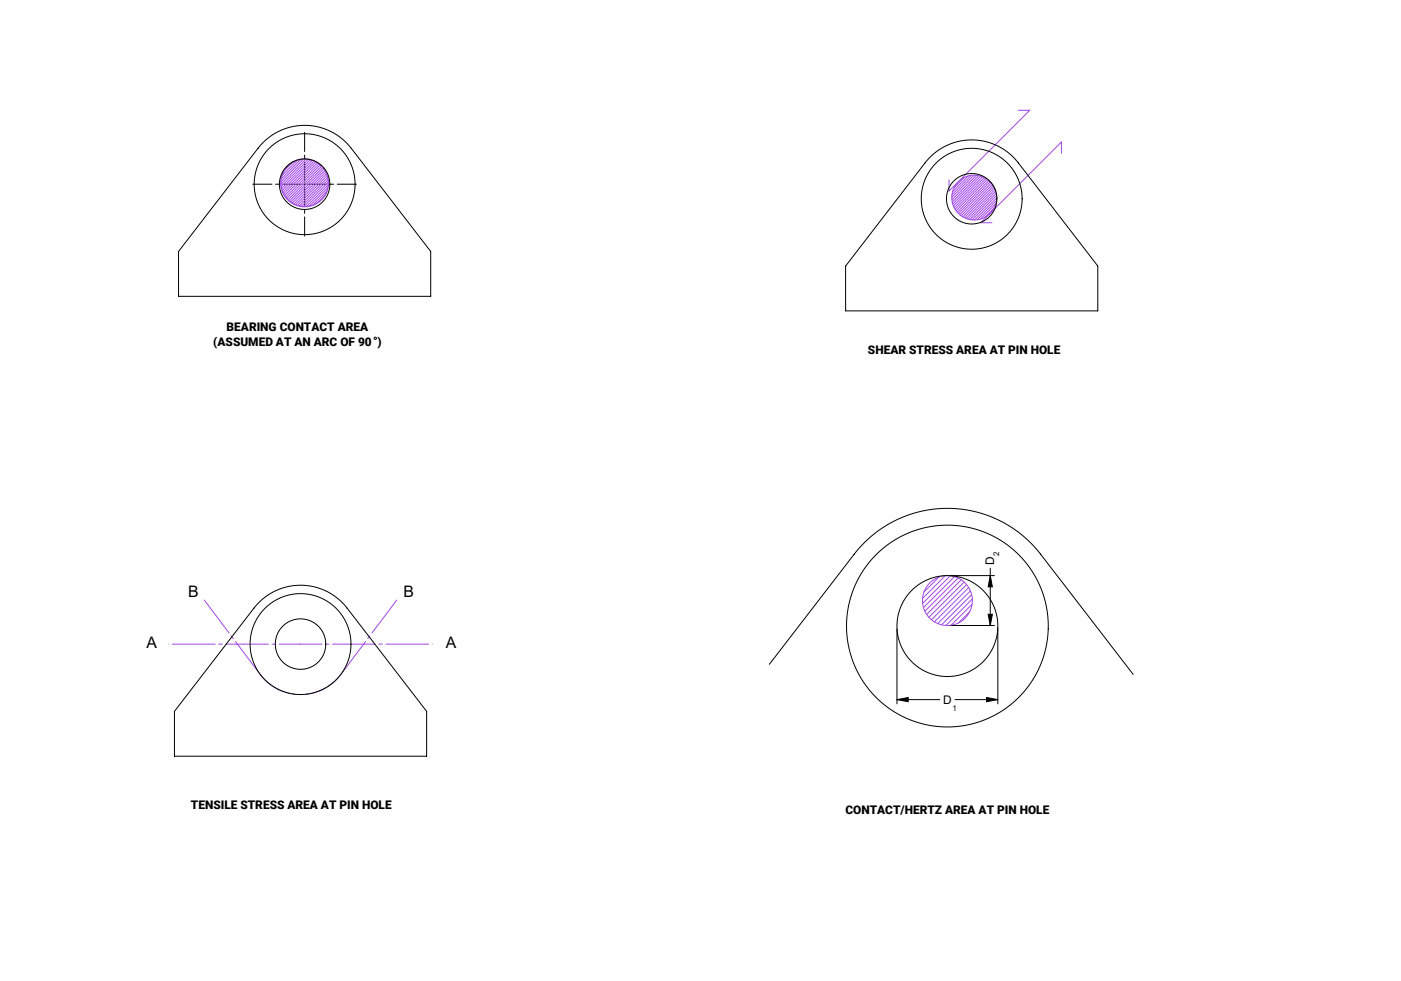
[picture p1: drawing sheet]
<svg xmlns="http://www.w3.org/2000/svg" width="500mm" height="350mm" viewBox="0 0 500 350" stroke-linecap="round" stroke-linejoin="round" font-family="sans-serif">
<g fill="none" stroke="#000" stroke-width=".36">
<path d="M93.9 50.9a21 21 0 0 1 31.5 2l28.3 36.8v16h-90v-16zM331.9 56.1a21 21 0 0 1 31.5 2l28.4 36.8v16h-90v-16zM108.2 65.7h1M108.7 65.2v1M92.4 215a21 21 0 0 1 31.5 2l28.4 36.8v16h-90v-16zM339.1 205.4h15.8M352.7 219.2h1.5l-.8 4zM353.4 202.7v20.5M353.4 205.4l.8 4h-1.5zM274.6 237l30.2-39.3a42 42 0 0 1 66.6 0l33 42.9M320.1 224.4v26.7M339.1 223.2h15.8"/>
<path d="M356.1 224.4v26.7M320.1 249.6l4-.7v1.5zM320.1 249.6h15.3M340.8 249.6h15.3M352.1 248.9l4 .7-4 .8z"/>
<circle cx="108.7" cy="65.7" r="18"/>
<circle cx="108.7" cy="65.7" r="9"/>
<circle cx="346.8" cy="70.9" r="18"/>
<circle cx="346.8" cy="70.9" r="9"/>
<circle cx="133.9" cy="120.7" r=".41"/>
<circle cx="107.3" cy="229.8" r="18"/>
<circle cx="107.3" cy="229.8" r="9"/>
<circle cx="338.1" cy="223.4" r="18"/>
<circle cx="338.1" cy="223.4" r="36"/>
</g>
<path d="M92.9 240.6a18 18 0 0 0 28.7 0" fill="none" stroke="#a247e4" stroke-width=".36" stroke-dasharray="15.2 1.3 1.3 1.3" stroke-dashoffset=".5" stroke-linecap="butt"/>
<g fill="none" stroke="#a247e4" stroke-width=".36">
<path d="M363.5 39.4h4l-28.8 28.8v-4M104.6 57.8l-3.3 3.3M106.2 57.1l-5.6 5.6M107.4 56.8l-7.1 7.1M108.4 56.7l-8.2 8.2M109.2 56.7l-9 9.1M110 56.8l-9.7 9.8M110.8 57l-10.3 10.3M111.5 57.2l-10.8 10.8M112.1 57.4l-11.2 11.2M112.7 57.7l-11.5 11.6M113.3 58.1l-11.7 11.7"/>
<path d="M113.8 58.4l-11.9 11.9M114.3 58.8l-12 12M114.8 59.3l-12 12M115.2 59.8l-12 11.9M378.8 54.7v-4l-28.8 28.8h4M115.6 60.3l-11.9 11.8M115.7 70l-2.2 2.3M116 60.8l-11.7 11.7M116.3 61.4l-11.4 11.4M116.6 62l-11.1 11.1M116.7 68.2l-5.1 5M116.8 62.6l-10.7 10.7"/>
<path d="M117 63.4l-10.2 10.1M117 66.9l-6.6 6.7M117.1 64.1l-9.5 9.6M117.2 65.9l-7.9 7.8M117.2 64.9l-8.8 8.8M344.1 63.3l-3.6 3.6M345.6 62.8l-5.6 5.6M346.7 62.5l-7 7M347.7 62.5l-8 8M348.5 62.5l-8.8 8.8M349.3 62.6l-9.5 9.5M350 62.8l-10 10"/>
<path d="M350.7 63.1l-10.4 10.4M351.3 63.3l-10.8 10.8M351.9 63.7l-11 11M352.4 64l-11.2 11.2M352.9 64.4l-11.3 11.3M353.4 64.9l-11.3 11.3M353.8 65.3l-11.3 11.3M354.2 65.8l-11.2 11.2M354.5 66.4l-10.9 10.9M354.7 74.3l-3.2 3.2M354.9 67l-10.7 10.7M355.1 67.6l-10.3 10.3"/>
<path d="M355.4 72.7l-5.5 5.5M355.4 68.2l-10 10M355.5 69l-9.3 9.3M355.6 71.6l-6.8 6.8M355.7 69.8l-8.7 8.6M355.7 70.6l-7.9 7.9M335.1 205.9l-5.3 5.3M337.4 205.4l-8.2 8.1M339.1 205.4l-9.8 9.9M340.6 205.7l-11 11.1M341.9 206.2l-11.8 11.9M343.1 206.9l-12.4 12.3"/>
<path d="M344.1 207.7l-12.6 12.5M345 208.6l-12.6 12.5M345.7 209.6l-12.2 12.3M346.1 218.2l-4 4M346.3 210.8l-11.6 11.7M346.8 212.2l-10.8 10.7M346.9 215.6l-7.4 7.5M347 213.7l-9.4 9.5"/>
<circle cx="347.7" cy="70.5" r="8"/>
<circle cx="338.1" cy="214.3" r="8.9"/>
</g>
<circle cx="108.7" cy="65.2" r="8.5" fill="none" stroke="#a247e4" stroke-width=".5"/>
<path d="M107.7 65.7h-17.5M108.7 64.7v-17.5M108.7 66.7v17.5M109.7 65.7h17.5" fill="none" stroke="#000" stroke-width=".36" stroke-dasharray="15.2 1.3 1.3 1.3" stroke-dashoffset="8.4"/>
<path d="M107.3 229.8h.1" fill="none" stroke="#a247e4" stroke-width=".36" stroke-dasharray="15.2 1.3 1.3 1.3"/>
<path d="M60.2 229.8h94.1" fill="none" stroke="#a247e4" stroke-width=".36" stroke-dasharray="15.2 1.3 1.3 1.3" stroke-dashoffset="-1.3"/>
<path d="M72.9 214.1l20 26.5M121.6 240.6l20-26.5" fill="none" stroke="#a247e4" stroke-width=".36" stroke-dasharray="15.2 1.3 1.3 1.3" stroke-dashoffset=".5"/>
<g fill="#000">
<path d="M352.7 219.2h1.5l-.8 4zM353.4 205.4l.8 4h-1.5z"/>
<path d="M320.1 249.6l4-.7v1.5zM352.1 248.9l4 .7-4 .8z"/>
</g>
<g font-size="5.6">
<text x="67.2" y="213">B</text>
<text x="144" y="213">B</text>
<text x="52.3" y="231.3">A</text>
<text x="159.1" y="231.3">A</text>
</g>
<g font-size="4.2">
<text x="80.9" y="118.2">BEARING CONTACT AREA</text>
<text x="76.1" y="123.4">(ASSUMED AT AN ARC OF 90 )</text>
<text x="309.8" y="126.3">SHEAR STRESS AREA AT PIN HOLE</text>
<text x="354.8" y="201.5" transform="rotate(-90 354.8 201.5)">D</text>
<text x="336.6" y="251">D</text>
<text x="68.1" y="288.8">TENSILE STRESS AREA AT PIN HOLE</text>
<text x="301.7" y="290.3">CONTACT/HERTZ AREA AT PIN HOLE</text>
</g>
<g font-size="2.8">
<text x="356.5" y="198.2" transform="rotate(-90 356.5 198.2)">2</text>
<text x="339.9" y="253.7">1</text>
</g>
</svg>
